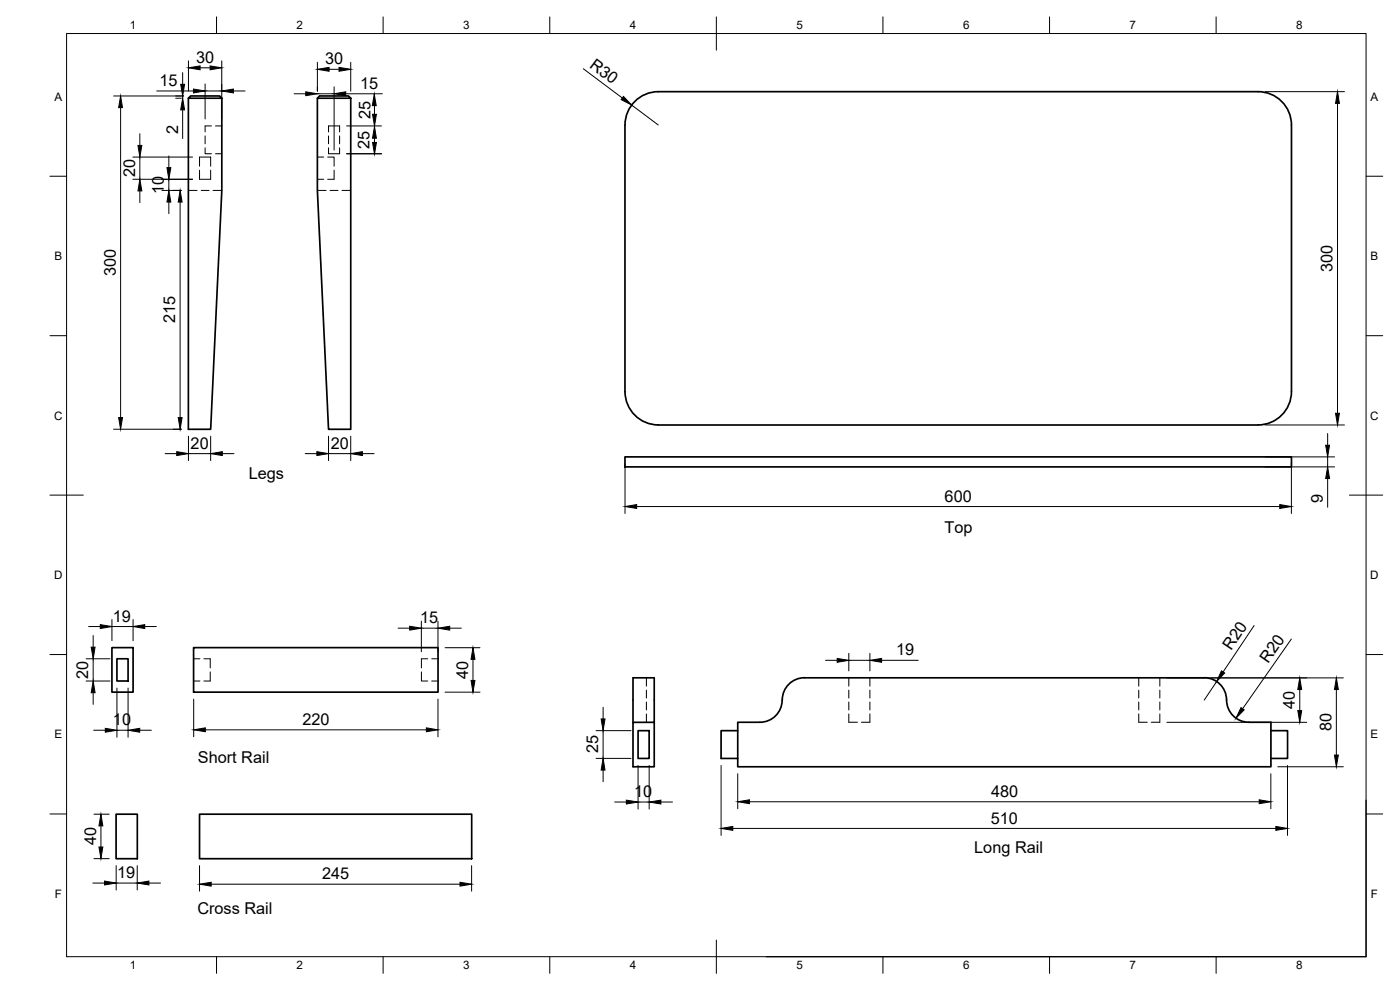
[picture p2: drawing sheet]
<svg xmlns="http://www.w3.org/2000/svg" width="420mm" height="297mm" viewBox="0 0 420 297" stroke-linecap="round" stroke-linejoin="round" font-family="sans-serif">
<!-- layer: Visible -->
<g fill="none" stroke="#000" stroke-width=".51">
<path d="M56.5 29.5v99.3h6.7l3.4-71.7v-27.6M56.5 29.5l.7-.7h8.7l.7 .7zM95.2 29.5l.7-.7h8.7l.7 .7h-10.1v27.6l3.4 71.7h6.7v-99.3M377.6 27.5h-180a10 10 0 0 0-10 10v80a10 10 0 0 0 10 10M377.6 27.5a10 10 0 0 1 10 10v80a10 10 0 0 1-10 10M187.6 137.1h200v3h-200zM197.6 127.5h180M33.6 194.3h6.3v13.4h-6.3zM35.1 197.7h3.3v6.6h-3.3zM58.1 194.3h73.4v13.4h-73.4zM190 216.7v-13.3h6.3v13.3h-6.3v13.4h6.3v-13.4M191.5 219.2h3.3v8.4h-3.3z"/>
<path d="M221.4 219.2h-5v8.4h5M241.4 203.4h120M361.4 203.3a6.9 6.9 0 0 1 6.8 7.7 6.7 6.7 0 0 0 6.6 5.7h6.6v13.4h-160v-13.4h6.7a6.9 6.9 0 0 0 6.7-7.7 6.7 6.7 0 0 1 6.6-5.7M381.4 219.2h5v8.4h-5M34.8 244.3h6.4v13.3h-6.4zM59.9 244.3h81.7v13.3h-81.7z"/>
</g>
<!-- layer: Hidden -->
<g fill="none" stroke="#000" stroke-width=".3">
<path d="M63.5 37.8h-1.9v1.8M64.7 37.8h1.9M98.6 39.6v-1.8h3.3v1.8M56.5 57.1h2.7M59.9 51.1v2.7h3.3v-2.7M60.4 57.1h2.3M61.6 44.4v1.7h1.9M61.6 40.8v2.3M63.2 49.9v-2.8h-3.3v2.8M63.9 57.1h2.7M64.7 46.1h1.9M95.2 47.1h2"/>
<path d="M95.2 53.8h2M95.3 57.1h2.6M98.3 47.1h2v2.8M98.6 40.8v2.3M99.1 57.1h2.4M100.3 51.1v2.7h-2M101.9 44.4v1.7h-3.3v-1.7M101.9 40.8v2.3M102.6 57.1h2.7M58.1 197.7h1.9M61.2 197.7h1.9v2.7M128.4 197.7h-1.9v2.7"/>
<path d="M129.6 197.7h1.9M58.1 204.3h1.9M63.1 201.6v2.7h-1.9M126.5 201.6v2.7h1.9M129.6 204.3h1.9M194 203.4v2.5M194 207.1v2.3M194 210.6v2.4M194 214.2v2.5M254.7 214.2v2.5h2.6M254.7 203.4v2.5M254.7 207.1v2.3"/>
<path d="M254.7 210.6v2.4M261.1 214.2v2.5h-2.6M261.1 203.4v2.5M261.1 207.1v2.3M261.1 210.6v2.4M341.8 203.4v2.5M341.8 207.1v2.3M341.8 210.6v2.4M341.8 214.2v2.5h2.5M348.1 203.4v2.5M348.1 207.1v2.3M348.1 210.6v2.4"/>
<path d="M348.1 214.2v2.5h-2.6"/>
</g>
<!-- layer: BORDER -->
<g fill="none" stroke="#000" stroke-width=".3">
<path d="M20 10.1h390v276.9h-390zM65 5.1v5M115 5.1v5M165 5.1v5M215 5.1v10M265 5.1v5M315 5.1v5M365 5.1v5M15 52.9h5M410 52.9h5M15 100.7h5M410 100.7h5"/>
<path d="M15 148.6h10M405 148.6h10M15 196.4h5M410 196.4h5M15 244.2h5M410 244.2h5M65 287v5M115 287v5M165 287v5M215 282.1v9.9M265 287v5M315 287v5"/>
<path d="M365 287v5"/>
</g>
<!-- layer: TITLEBLOCK -->
<path d="M410 240.1v46.9h-180" fill="none" stroke="#000" stroke-width=".36"/>
<!-- layer: FD_Dimensions -->
<g fill="none" stroke="#000" stroke-width=".3">
<path d="M56.6 18.3v9.1M66.5 18.3v17.4M95.2 18.7v8.7M105.3 18.7v8.7M34.1 28.8h21M36.2 32.3v93M47 27.3h11.1M52.7 29.5h1.7M54.8 21.8v3.5M54.8 28.8v.7M54.8 33v8.6M60 20.3h3.1"/>
<path d="M61.6 25.2v10.5M61.6 27.3h4.9M70 27.3h3.6M88.3 28.1h3.5M95.2 28.1h5.1M98.8 20.8h2.9M100.3 26v19M103.8 28.1h11M104 37.8h10.5M112.4 37.8v8.3M175 20.6l11.8 8.8M189.6 31.5l8 6"/>
<path d="M379.7 27.5h23.8M401.4 31v93M39.9 53.8h17.9M39.9 47.1h17.9M42 40.1v3.5M42 47.1v6.7M42 57.3v3.5M48.6 57.1h5.8M50.7 46.8v3.5M50.7 53.8v3.3M104 46.1h10.5M50.7 60.6v3.5"/>
<path d="M54.1 60.6v64.7M34.1 128.8h20.3M49.6 136.1h3.4M56.6 130.9v7.3M56.6 136.1h6.6M63.2 130.9v7.3M66.7 136.1h3.5M91.6 136.1h3.5M98.6 136.1h6.7M98.6 130.9v7.3M105.3 130.9v7.3M108.8 136.1h3.5"/>
<path d="M187.6 139.2v14.9M379.7 127.5h23.8M379.7 137.1h20.8M387.6 139.2v14.9M398.4 130.1v3.5M398.4 137.1v3M191.1 152h193M379.7 140.1h20.8M398.4 143.6v8.6M25.8 197.7h7.2M26.6 188h3.5M28 190.7v3.5"/>
<path d="M28 197.7v6.6M33.6 185.9v6.3M33.6 188h6.3M39.9 185.9v6.3M43.4 188h3.5M119.5 188.5h3.5M126.4 186.4v9.2M126.4 188.5h5M131.4 186.4v9.2M133.6 194.3h10.5M135 188.5h3.5M141.9 197.8v6.4"/>
<path d="M247.7 198.1h3.5M254.7 196v5.3M254.7 198.1h6.4M261.1 196v5.3M264.6 198.1h11M376.4 187.7l-9.3 13.9M387.6 191.7l-14.7 20.9M25.8 204.3h7.2M28 207.8v3.5M28.1 219.1h3.5M35.1 206.4v14.8M35.1 219.1h3.3"/>
<path d="M38.4 206.4v14.8M41.9 219.1h3.5M58.1 209.8v11.3M61.6 219h66.4M131.4 209.8v11.3M133.6 207.7h10.5M178.9 219.2h10.5M181 212.2v3.5M181 219.2v8.3M350.2 203.4h53M350.2 216.7h42M365.1 204.5l-3.7 5.6"/>
<path d="M390.1 206.9v6.3M401.1 206.9v19.6M178.9 227.5h10.5M181 231.1v3.4M191.5 229.7v13.1M194.8 229.7v13.1M216.4 229.7v21M221.4 232.2v10.5M381.4 232.2v10.5M383.5 230.1h19.7M386.4 229.7v21M28.2 257.6h4.6"/>
<path d="M28.2 244.3h4.6M30.3 247.8v6.3M34.9 259.7v7.3M41.2 259.7v7.3M59.9 259.7v7.7M141.5 259.7v7.7M184.5 240.6h3.5M191.5 240.6h3.3M198.3 240.6h3.5M219.9 248.6h163M224.9 240.6h153M27.9 265h3.5"/>
<path d="M34.9 265h6.3M44.7 265h3.5M63.4 265.3h74.6"/>
</g>
<g fill="#000" stroke="#000" stroke-width=".3">
<path d="M56.6 20.3l3.4-.5v1.1zM63.1 19.8l3.4 .5-3.4 .6zM36.2 28.8l.6 3.5h-1.2zM54.2 25.3h1.2l-.6 3.5zM54.8 29.5l.6 3.5h-1.2zM58.1 26.7l3.5 .6-3.5 .6zM66.5 27.3l3.5-.6v1.2zM91.8 27.5l3.4 .6-3.4 .6zM95.2 20.8l3.6-.6v1.2zM101.7 20.2l3.6 .6-3.6 .6zM100.3 28.1l3.5-.6v1.2zM112.3 28.2l.6 3.5h-1.2z"/>
<path d="M111.8 34.3h1.2l-.6 3.5zM187.1 28.9l2.5 2.6-3.2-1.6zM401.4 27.5l.6 3.5h-1.2zM42 53.8l.6 3.5h-1.2zM41.4 43.6h1.2l-.6 3.5zM50.1 50.3h1.2l-.6 3.5zM112.4 38l.6 3.5h-1.2zM50.7 57.1l.6 3.5h-1.2zM54.1 57.1l.6 3.5h-1.2zM35.6 125.3h1.2l-.6 3.5zM53 135.5l3.6 .6-3.6 .6zM53.5 125.3h1.2l-.6 3.5z"/>
<path d="M63.2 136.1l3.5-.6v1.2zM95.1 135.5l3.5 .6-3.5 .6zM105.3 136.1l3.5-.6v1.2zM397.8 133.6h1.2l-.6 3.5zM400.8 124h1.2l-.6 3.5zM187.6 152l3.5-.6v1.2zM384.1 151.4l3.5 .6-3.5 .6zM398.4 140.1l.6 3.5h-1.2zM27.4 194.2h1.1l-.5 3.5zM30.1 187.4l3.5 .6-3.5 .6zM39.9 188l3.5-.6v1.2zM123 187.9l3.4 .6-3.4 .6z"/>
<path d="M131.4 188.5l3.6-.6v1.2zM141.9 194.3l.6 3.5h-1.1zM251.2 197.6l3.5 .5-3.5 .6zM261.1 198.1l3.5-.5v1.1zM28 204.3l.5 3.5h-1.1zM31.6 218.5l3.5 .6-3.5 .6zM38.4 219.1l3.5-.6v1.2zM58.1 219l3.5-.6v1.1zM128 218.4l3.4 .6-3.4 .5zM141.4 204.2h1.1l-.6 3.5zM180.4 215.7h1.2l-.6 3.5zM366.6 201.3l.9 .6-2.4 2.6z"/>
<path d="M372.4 212.3l1 .7-2.5 2.5zM389.5 213.2h1.1l-.5 3.5zM390.1 203.4l.5 3.5h-1.1zM401.1 203.4l.6 3.5h-1.2zM181 227.5l.6 3.6h-1.2zM221.4 240.6l3.5-.6v1.1zM377.9 240l3.5 .6-3.5 .5zM400.5 226.5h1.2l-.6 3.6zM29.7 254.1h1.2l-.6 3.5zM30.3 244.3l.6 3.5h-1.2zM188 240.1l3.5 .5-3.5 .6zM194.8 240.6l3.5-.5v1.1z"/>
<path d="M216.4 248.6l3.5-.6v1.1zM382.9 248l3.5 .6-3.5 .5zM31.4 264.4l3.5 .6-3.5 .5zM41.2 265l3.5-.6v1.1zM59.9 265.3l3.5-.6v1.2zM138 264.7l3.5 .6-3.5 .6z"/>
</g>
<path d="M112.4 30.5v5.2" fill="none" stroke="#000" stroke-width=".3"/>
<path d="M111.8 42.7h1.2l-.6 3.5z" fill="#000" stroke="#000" stroke-width=".3"/>
<g font-size="4.9">
<text x="58.8" y="18.9">30</text>
<text x="97.6" y="19.3">30</text>
<text x="176.7" y="20.1" transform="rotate(37 176.7 20.1)">R30</text>
<text x="47.9" y="25.8">15</text>
<text x="108.1" y="26.7">15</text>
<text x="111.2" y="35.8" transform="rotate(-90 111.2 35.8)">25</text>
<text x="53.4" y="40.3" transform="rotate(-90 53.4 40.3)">2</text>
<text x="110.9" y="44.6" transform="rotate(-90 110.9 44.6)">25</text>
<text x="40.5" y="53.1" transform="rotate(-90 40.5 53.1)">20</text>
<text x="49.2" y="58.3" transform="rotate(-90 49.2 58.3)">10</text>
<text x="34.7" y="82.9" transform="rotate(-90 34.7 82.9)">300</text>
<text x="399.9" y="81.6" transform="rotate(-90 399.9 81.6)">300</text>
<text x="52.6" y="97" transform="rotate(-90 52.6 97)">215</text>
<text x="57.2" y="134.6">20</text>
<text x="99.3" y="134.6">20</text>
<text x="74.6" y="143.8">Legs</text>
<text x="283.5" y="150.5">600</text>
<text x="397" y="151" transform="rotate(-90 397 151)">9</text>
<text x="283.4" y="159.8">Top</text>
<text x="33.9" y="186.5">19</text>
<text x="126.1" y="187">15</text>
<text x="269" y="196.7">19</text>
<text x="369.5" y="195.3" transform="rotate(-56 369.5 195.3)">R20</text>
<text x="26.5" y="203.7" transform="rotate(-90 26.5 203.7)">20</text>
<text x="140.5" y="203.6" transform="rotate(-90 140.5 203.6)">40</text>
<text x="380.6" y="199.2" transform="rotate(-55 380.6 199.2)">R20</text>
<text x="388.6" y="212.7" transform="rotate(-90 388.6 212.7)">40</text>
<text x="33.9" y="217.6">10</text>
<text x="90.8" y="217.5">220</text>
<text x="399.6" y="219.4" transform="rotate(-90 399.6 219.4)">80</text>
<text x="179.5" y="226.1" transform="rotate(-90 179.5 226.1)">25</text>
<text x="59.4" y="228.8">Short Rail</text>
<text x="190.3" y="239.2">10</text>
<text x="297.4" y="239.1">480</text>
<text x="297.4" y="247.1">510</text>
<text x="28.8" y="253.6" transform="rotate(-90 28.8 253.6)">40</text>
<text x="292.4" y="256.1">Long Rail</text>
<text x="35.2" y="263.5">19</text>
<text x="96.7" y="263.8">245</text>
<text x="59.2" y="274.3">Cross Rail</text>
</g>
<g font-size="3.5">
<text x="39" y="8.8">1</text>
<text x="89" y="8.8">2</text>
<text x="139" y="8.8">3</text>
<text x="189" y="8.8">4</text>
<text x="239" y="8.8">5</text>
<text x="289" y="8.8">6</text>
<text x="339" y="8.8">7</text>
<text x="389" y="8.8">8</text>
<text x="16.3" y="30.2">A</text>
<text x="411.3" y="30.2">A</text>
<text x="16.3" y="78">B</text>
<text x="411.3" y="78">B</text>
<text x="16.2" y="125.9">C</text>
<text x="411.2" y="125.9">C</text>
<text x="16.2" y="173.7">D</text>
<text x="411.2" y="173.7">D</text>
<text x="16.3" y="221.6">E</text>
<text x="411.3" y="221.6">E</text>
<text x="16.4" y="269.4">F</text>
<text x="411.4" y="269.4">F</text>
<text x="39" y="290.8">1</text>
<text x="89" y="290.8">2</text>
<text x="139" y="290.8">3</text>
<text x="189" y="290.8">4</text>
<text x="239" y="290.8">5</text>
<text x="289" y="290.8">6</text>
<text x="339" y="290.8">7</text>
<text x="389" y="290.8">8</text>
</g>
</svg>
